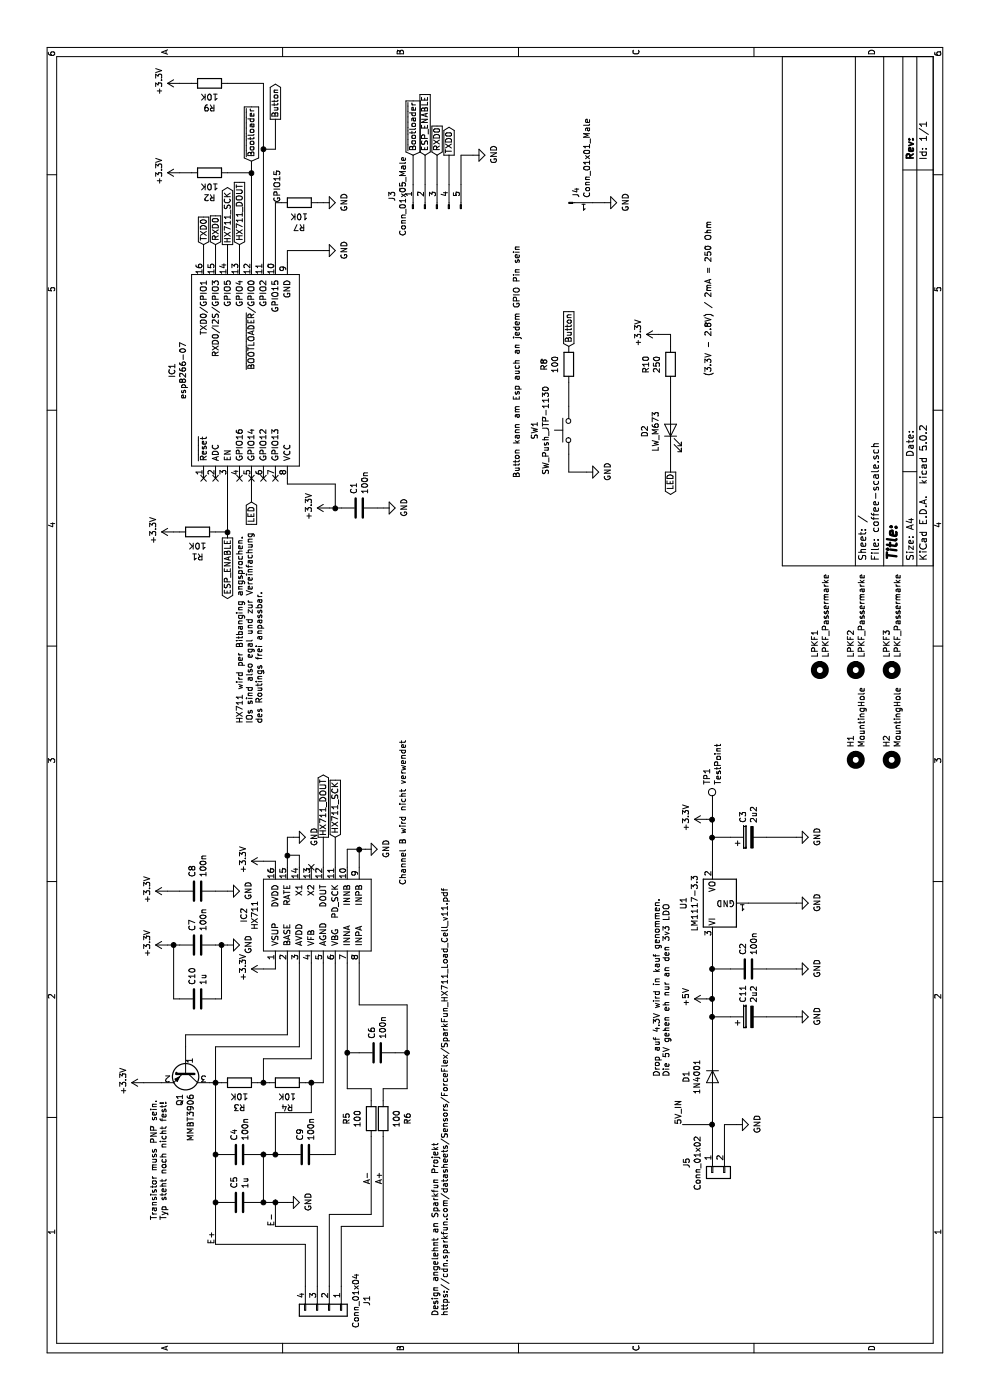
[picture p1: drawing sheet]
EESchema Schematic File Version 4
LIBS:coffee-scale-cache
EELAYER 26 0
EELAYER END
$Descr A4 11693 8268
encoding utf-8
Sheet 1 1
Title ""
Date ""
Rev ""
Comp ""
Comment1 ""
Comment2 ""
Comment3 ""
Comment4 ""
$EndDescr
$Comp
L Library:esp8266-07 IC1
U 1 1
P 8550 2050
F 0 "IC1" H 8600 2665 50  0000 C CNN
F 1 "esp8266-07" H 8600 2574 50  0000 C CNN
F 2 "Library:ESP-07_smd" H 8550 1550 50  0001 C CNN
F 3 "" H 8550 1550 50  0001 C CNN
	1    8550 2050
	1    0    0    -1  
$EndComp
$Comp
L Device:R R2
U 1 1
P 10250 1750
F 0 "R2" V 10043 1750 50  0000 C CNN
F 1 "10K" V 10134 1750 50  0000 C CNN
F 2 "Resistor_SMD:R_0805_2012Metric_Pad1.15x1.40mm_HandSolder" V 10180 1750 50  0001 C CNN
F 3 "~" H 10250 1750 50  0001 C CNN
	1    10250 1750
	1    0    0    -1  
$EndComp
$Comp
L Device:R R1
U 1 1
P 7250 1650
F 0 "R1" V 7043 1650 50  0000 C CNN
F 1 "10K" V 7134 1650 50  0000 C CNN
F 2 "Resistor_SMD:R_0805_2012Metric_Pad1.15x1.40mm_HandSolder" V 7180 1650 50  0001 C CNN
F 3 "~" H 7250 1650 50  0001 C CNN
	1    7250 1650
	1    0    0    -1  
$EndComp
$Comp
L power:+3.3V #PWR0101
U 1 1
P 11000 1500
F 0 "#PWR0101" H 11000 1350 50  0001 C CNN
F 1 "+3.3V" H 11015 1673 50  0000 C CNN
F 2 "" H 11000 1500 50  0001 C CNN
F 3 "" H 11000 1500 50  0001 C CNN
	1    11000 1500
	1    0    0    -1  
$EndComp
$Comp
L power:GND #PWR0102
U 1 1
P 9600 2700
F 0 "#PWR0102" H 9600 2450 50  0001 C CNN
F 1 "GND" H 9605 2527 50  0000 C CNN
F 2 "" H 9600 2700 50  0001 C CNN
F 3 "" H 9600 2700 50  0001 C CNN
	1    9600 2700
	1    0    0    -1  
$EndComp
$Comp
L power:GND #PWR0103
U 1 1
P 7450 3200
F 0 "#PWR0103" H 7450 2950 50  0001 C CNN
F 1 "GND" H 7455 3027 50  0000 C CNN
F 2 "" H 7450 3200 50  0001 C CNN
F 3 "" H 7450 3200 50  0001 C CNN
	1    7450 3200
	1    0    0    -1  
$EndComp
$Comp
L power:+3.3V #PWR0104
U 1 1
P 7450 2750
F 0 "#PWR0104" H 7450 2600 50  0001 C CNN
F 1 "+3.3V" H 7465 2923 50  0000 C CNN
F 2 "" H 7450 2750 50  0001 C CNN
F 3 "" H 7450 2750 50  0001 C CNN
	1    7450 2750
	1    0    0    -1  
$EndComp
$Comp
L Device:C C1
U 1 1
P 7450 3000
F 0 "C1" H 7565 3046 50  0000 L CNN
F 1 "100n" H 7565 2955 50  0000 L CNN
F 2 "Capacitor_SMD:C_0805_2012Metric_Pad1.15x1.40mm_HandSolder" H 7488 2850 50  0001 C CNN
F 3 "~" H 7450 3000 50  0001 C CNN
	1    7450 3000
	1    0    0    -1  
$EndComp
Wire Wire Line
	7450 2800 7450 2850
Wire Wire Line
	7450 3150 7450 3200
Wire Wire Line
	7450 2750 7450 2800
Connection ~ 7450 2800
Wire Wire Line
	9500 2400 9600 2400
$Comp
L power:+3.3V #PWR0105
U 1 1
P 7250 1450
F 0 "#PWR0105" H 7250 1300 50  0001 C CNN
F 1 "+3.3V" H 7265 1623 50  0000 C CNN
F 2 "" H 7250 1450 50  0001 C CNN
F 3 "" H 7250 1450 50  0001 C CNN
	1    7250 1450
	1    0    0    -1  
$EndComp
Wire Wire Line
	7700 2400 7650 2400
Wire Wire Line
	7650 2400 7650 2800
Wire Wire Line
	7650 2800 7450 2800
Text GLabel 9650 1800 2    50   Input ~ 0
RXD0
$Comp
L Regulator_Linear:LM1117-3.3 U1
U 1 1
P 4150 5950
F 0 "U1" H 4150 6192 50  0000 C CNN
F 1 "LM1117-3.3" H 4150 6101 50  0000 C CNN
F 2 "Package_TO_SOT_SMD:SOT-223-3_TabPin2" H 4150 5950 50  0001 C CNN
F 3 "http://www.ti.com/lit/ds/symlink/lm1117.pdf" H 4150 5950 50  0001 C CNN
	1    4150 5950
	1    0    0    -1  
$EndComp
$Comp
L power:+3.3V #PWR0106
U 1 1
P 4850 5900
F 0 "#PWR0106" H 4850 5750 50  0001 C CNN
F 1 "+3.3V" H 4865 6073 50  0000 C CNN
F 2 "" H 4850 5900 50  0001 C CNN
F 3 "" H 4850 5900 50  0001 C CNN
	1    4850 5900
	1    0    0    -1  
$EndComp
$Comp
L power:GND #PWR0107
U 1 1
P 4150 6650
F 0 "#PWR0107" H 4150 6400 50  0001 C CNN
F 1 "GND" H 4155 6477 50  0000 C CNN
F 2 "" H 4150 6650 50  0001 C CNN
F 3 "" H 4150 6650 50  0001 C CNN
	1    4150 6650
	1    0    0    -1  
$EndComp
$Comp
L power:+5V #PWR0108
U 1 1
P 3350 5900
F 0 "#PWR0108" H 3350 5750 50  0001 C CNN
F 1 "+5V" H 3365 6073 50  0000 C CNN
F 2 "" H 3350 5900 50  0001 C CNN
F 3 "" H 3350 5900 50  0001 C CNN
	1    3350 5900
	1    0    0    -1  
$EndComp
Wire Wire Line
	4450 5950 4700 5950
Wire Wire Line
	4850 5950 4850 5900
Wire Wire Line
	3350 5950 3350 5900
$Comp
L Device:CP C3
U 1 1
P 4700 6250
F 0 "C3" H 4818 6296 50  0000 L CNN
F 1 "2u2" H 4818 6205 50  0000 L CNN
F 2 "Capacitor_SMD:CP_Elec_4x5.4" H 4738 6100 50  0001 C CNN
F 3 "~" H 4700 6250 50  0001 C CNN
	1    4700 6250
	1    0    0    -1  
$EndComp
Wire Wire Line
	4700 6100 4700 5950
Connection ~ 4700 5950
Wire Wire Line
	4700 5950 4850 5950
$Comp
L Device:C C2
U 1 1
P 3600 6250
F 0 "C2" H 3715 6296 50  0000 L CNN
F 1 "100n" H 3715 6205 50  0000 L CNN
F 2 "Capacitor_SMD:C_0805_2012Metric_Pad1.15x1.40mm_HandSolder" H 3638 6100 50  0001 C CNN
F 3 "~" H 3600 6250 50  0001 C CNN
	1    3600 6250
	1    0    0    -1  
$EndComp
$Comp
L power:GND #PWR0109
U 1 1
P 3600 6650
F 0 "#PWR0109" H 3600 6400 50  0001 C CNN
F 1 "GND" H 3605 6477 50  0000 C CNN
F 2 "" H 3600 6650 50  0001 C CNN
F 3 "" H 3600 6650 50  0001 C CNN
	1    3600 6650
	1    0    0    -1  
$EndComp
$Comp
L power:GND #PWR0110
U 1 1
P 4700 6650
F 0 "#PWR0110" H 4700 6400 50  0001 C CNN
F 1 "GND" H 4705 6477 50  0000 C CNN
F 2 "" H 4700 6650 50  0001 C CNN
F 3 "" H 4700 6650 50  0001 C CNN
	1    4700 6650
	1    0    0    -1  
$EndComp
Wire Wire Line
	4150 6250 4150 6650
Wire Wire Line
	4700 6400 4700 6650
$Comp
L Connector:Conn_01x05_Male J3
U 1 1
P 9950 3650
F 0 "J3" H 10056 4028 50  0000 C CNN
F 1 "Conn_01x05_Male" H 10056 3937 50  0000 C CNN
F 2 "Connector_PinHeader_2.54mm:PinHeader_1x05_P2.54mm_Vertical" H 9950 3650 50  0001 C CNN
F 3 "~" H 9950 3650 50  0001 C CNN
	1    9950 3650
	1    0    0    -1  
$EndComp
Text GLabel 10400 3450 2    50   Input ~ 0
~Bootloader
Wire Wire Line
	10150 3450 10400 3450
Text GLabel 10400 3550 2    50   Input ~ 0
ESP_ENABLE
Text GLabel 10400 3650 2    50   Input ~ 0
RXD0
Text GLabel 10400 3750 2    50   Output ~ 0
TXD0
$Comp
L power:GND #PWR0125
U 1 1
P 10400 3950
F 0 "#PWR0125" H 10400 3700 50  0001 C CNN
F 1 "GND" H 10405 3777 50  0000 C CNN
F 2 "" H 10400 3950 50  0001 C CNN
F 3 "" H 10400 3950 50  0001 C CNN
	1    10400 3950
	1    0    0    -1  
$EndComp
Wire Wire Line
	10400 3550 10150 3550
Wire Wire Line
	10150 3650 10400 3650
Wire Wire Line
	10400 3750 10150 3750
Wire Wire Line
	10150 3850 10400 3850
Wire Wire Line
	10400 3850 10400 3950
Text GLabel 10350 2100 2    50   Input ~ 0
~Bootloader
Text GLabel 7200 1900 0    50   Output ~ 0
ESP_ENABLE
Text GLabel 9650 1700 2    50   Input ~ 0
TXD0
Wire Wire Line
	7200 1900 7250 1900
Wire Wire Line
	7250 1800 7250 1900
Connection ~ 7250 1900
Wire Wire Line
	7250 1900 7700 1900
Wire Wire Line
	9650 1700 9500 1700
Wire Wire Line
	10250 1900 10250 2100
Wire Wire Line
	10250 2100 10350 2100
Wire Wire Line
	9500 2300 10000 2300
Wire Wire Line
	7250 1450 7250 1500
$Comp
L power:GND #PWR0128
U 1 1
P 10000 5050
F 0 "#PWR0128" H 10000 4800 50  0001 C CNN
F 1 "GND" H 10005 4877 50  0000 C CNN
F 2 "" H 10000 5050 50  0001 C CNN
F 3 "" H 10000 5050 50  0001 C CNN
	1    10000 5050
	1    0    0    -1  
$EndComp
$Comp
L Connector:Conn_01x01_Male J4
U 1 1
P 10000 4750
F 0 "J4" V 10060 4790 50  0000 L CNN
F 1 "Conn_01x01_Male" V 10151 4790 50  0000 L CNN
F 2 "Connector_Wire:SolderWirePad_1x01_Drill1.2mm" H 10000 4750 50  0001 C CNN
F 3 "~" H 10000 4750 50  0001 C CNN
	1    10000 4750
	0    1    1    0   
$EndComp
Wire Wire Line
	10000 4950 10000 5050
$Comp
L Device:R R7
U 1 1
P 10000 2500
F 0 "R7" V 9793 2500 50  0000 C CNN
F 1 "10K" V 9884 2500 50  0000 C CNN
F 2 "Resistor_SMD:R_0805_2012Metric_Pad1.15x1.40mm_HandSolder" V 9930 2500 50  0001 C CNN
F 3 "~" H 10000 2500 50  0001 C CNN
	1    10000 2500
	1    0    0    -1  
$EndComp
$Comp
L power:GND #PWR01
U 1 1
P 10000 2700
F 0 "#PWR01" H 10000 2450 50  0001 C CNN
F 1 "GND" H 10005 2527 50  0000 C CNN
F 2 "" H 10000 2700 50  0001 C CNN
F 3 "" H 10000 2700 50  0001 C CNN
	1    10000 2700
	1    0    0    -1  
$EndComp
Wire Wire Line
	9600 2400 9600 2700
Wire Wire Line
	10000 2650 10000 2700
Wire Wire Line
	10000 2350 10000 2300
$Comp
L Library:SW_Push_JTP-1130 SW1
U 1 1
P 8100 4750
F 0 "SW1" H 8100 5035 50  0000 C CNN
F 1 "SW_Push_JTP-1130" H 8100 4944 50  0000 C CNN
F 2 "Library:SW_SPST_JTP-1130" H 8100 4950 50  0001 C CNN
F 3 "${KIPRJMOD}/../library/JTP-SERIE_switch.pdf" H 8100 4600 50  0001 C CNN
	1    8100 4750
	1    0    0    -1  
$EndComp
$Comp
L power:GND #PWR0112
U 1 1
P 7750 4900
F 0 "#PWR0112" H 7750 4650 50  0001 C CNN
F 1 "GND" H 7755 4727 50  0000 C CNN
F 2 "" H 7750 4900 50  0001 C CNN
F 3 "" H 7750 4900 50  0001 C CNN
	1    7750 4900
	1    0    0    -1  
$EndComp
Wire Wire Line
	7900 4750 7750 4750
Wire Wire Line
	7750 4750 7750 4900
$Comp
L Library:HX711 IC2
U 1 1
P 4050 2650
F 0 "IC2" H 4050 3265 50  0000 C CNN
F 1 "HX711" H 4050 3174 50  0000 C CNN
F 2 "Package_SO:SOP-16_4.4x10.4mm_P1.27mm" H 4050 2050 50  0001 C CNN
F 3 "${KIPRJMOD}/library/documentation/HX711.pdf" H 4050 1950 50  0001 C CNN
	1    4050 2650
	1    0    0    -1  
$EndComp
$Comp
L Device:C C7
U 1 1
P 3800 1650
F 0 "C7" H 3915 1696 50  0000 L CNN
F 1 "100n" H 3915 1605 50  0000 L CNN
F 2 "Capacitor_SMD:C_0805_2012Metric_Pad1.15x1.40mm_HandSolder" H 3838 1500 50  0001 C CNN
F 3 "~" H 3800 1650 50  0001 C CNN
	1    3800 1650
	1    0    0    -1  
$EndComp
$Comp
L Device:C C8
U 1 1
P 4250 1650
F 0 "C8" H 4365 1696 50  0000 L CNN
F 1 "100n" H 4365 1605 50  0000 L CNN
F 2 "Capacitor_SMD:C_0805_2012Metric_Pad1.15x1.40mm_HandSolder" H 4288 1500 50  0001 C CNN
F 3 "~" H 4250 1650 50  0001 C CNN
	1    4250 1650
	1    0    0    -1  
$EndComp
$Comp
L power:+3.3V #PWR0113
U 1 1
P 3800 1400
F 0 "#PWR0113" H 3800 1250 50  0001 C CNN
F 1 "+3.3V" H 3815 1573 50  0000 C CNN
F 2 "" H 3800 1400 50  0001 C CNN
F 3 "" H 3800 1400 50  0001 C CNN
	1    3800 1400
	1    0    0    -1  
$EndComp
$Comp
L power:+3.3V #PWR0114
U 1 1
P 4250 1400
F 0 "#PWR0114" H 4250 1250 50  0001 C CNN
F 1 "+3.3V" H 4265 1573 50  0000 C CNN
F 2 "" H 4250 1400 50  0001 C CNN
F 3 "" H 4250 1400 50  0001 C CNN
	1    4250 1400
	1    0    0    -1  
$EndComp
$Comp
L power:GND #PWR0115
U 1 1
P 4250 1900
F 0 "#PWR0115" H 4250 1650 50  0001 C CNN
F 1 "GND" H 4255 1727 50  0000 C CNN
F 2 "" H 4250 1900 50  0001 C CNN
F 3 "" H 4250 1900 50  0001 C CNN
	1    4250 1900
	1    0    0    -1  
$EndComp
$Comp
L power:GND #PWR0116
U 1 1
P 3800 1900
F 0 "#PWR0116" H 3800 1650 50  0001 C CNN
F 1 "GND" H 3805 1727 50  0000 C CNN
F 2 "" H 3800 1900 50  0001 C CNN
F 3 "" H 3800 1900 50  0001 C CNN
	1    3800 1900
	1    0    0    -1  
$EndComp
Wire Wire Line
	3800 1800 3800 1850
Wire Wire Line
	4250 1900 4250 1800
Wire Wire Line
	4500 2300 4450 2300
Wire Wire Line
	3650 2300 3600 2300
$Comp
L Transistor_BJT:MMBT3906 Q1
U 1 1
P 2750 1550
F 0 "Q1" H 2940 1504 50  0000 L CNN
F 1 "MMBT3906" H 2940 1595 50  0000 L CNN
F 2 "Package_TO_SOT_SMD:SOT-23" H 2950 1475 50  0001 L CIN
F 3 "https://www.fairchildsemi.com/datasheets/2N/2N3906.pdf" H 2750 1550 50  0001 L CNN
	1    2750 1550
	-1   0    0    1   
$EndComp
$Comp
L power:+3.3V #PWR0117
U 1 1
P 2650 1200
F 0 "#PWR0117" H 2650 1050 50  0001 C CNN
F 1 "+3.3V" H 2665 1373 50  0000 C CNN
F 2 "" H 2650 1200 50  0001 C CNN
F 3 "" H 2650 1200 50  0001 C CNN
	1    2650 1200
	1    0    0    -1  
$EndComp
Wire Wire Line
	2650 1350 2650 1200
$Comp
L Device:R R3
U 1 1
P 2650 2000
F 0 "R3" V 2443 2000 50  0000 C CNN
F 1 "10K" V 2534 2000 50  0000 C CNN
F 2 "Resistor_SMD:R_0805_2012Metric_Pad1.15x1.40mm_HandSolder" V 2580 2000 50  0001 C CNN
F 3 "~" H 2650 2000 50  0001 C CNN
	1    2650 2000
	1    0    0    -1  
$EndComp
$Comp
L Device:R R4
U 1 1
P 2650 2400
F 0 "R4" V 2443 2400 50  0000 C CNN
F 1 "10K" V 2534 2400 50  0000 C CNN
F 2 "Resistor_SMD:R_0805_2012Metric_Pad1.15x1.40mm_HandSolder" V 2580 2400 50  0001 C CNN
F 3 "~" H 2650 2400 50  0001 C CNN
	1    2650 2400
	1    0    0    -1  
$EndComp
Wire Wire Line
	2950 1550 3050 1550
Wire Wire Line
	2650 1750 2650 1800
Wire Wire Line
	2650 2150 2650 2200
Connection ~ 2650 1800
Wire Wire Line
	2650 1800 2650 1850
Wire Wire Line
	2650 2200 2850 2200
Connection ~ 2650 2200
Wire Wire Line
	2650 2200 2650 2250
Wire Wire Line
	2650 2600 2650 2550
$Comp
L Device:C C6
U 1 1
P 2900 3150
F 0 "C6" H 3015 3196 50  0000 L CNN
F 1 "100n" H 3015 3105 50  0000 L CNN
F 2 "Capacitor_SMD:C_0805_2012Metric_Pad1.15x1.40mm_HandSolder" H 2938 3000 50  0001 C CNN
F 3 "~" H 2900 3150 50  0001 C CNN
	1    2900 3150
	1    0    0    -1  
$EndComp
$Comp
L Device:C C4
U 1 1
P 2050 2000
F 0 "C4" H 2165 2046 50  0000 L CNN
F 1 "100n" H 2165 1955 50  0000 L CNN
F 2 "Capacitor_SMD:C_0805_2012Metric_Pad1.15x1.40mm_HandSolder" H 2088 1850 50  0001 C CNN
F 3 "~" H 2050 2000 50  0001 C CNN
	1    2050 2000
	1    0    0    -1  
$EndComp
Wire Wire Line
	2650 1800 2050 1800
Wire Wire Line
	2050 1800 2050 1850
Wire Wire Line
	2050 2300 2400 2300
Wire Wire Line
	2400 2600 2650 2600
Connection ~ 2650 2600
$Comp
L power:GND #PWR0118
U 1 1
P 1650 2400
F 0 "#PWR0118" H 1650 2150 50  0001 C CNN
F 1 "GND" H 1655 2227 50  0000 C CNN
F 2 "" H 1650 2400 50  0001 C CNN
F 3 "" H 1650 2400 50  0001 C CNN
	1    1650 2400
	1    0    0    -1  
$EndComp
Wire Wire Line
	3800 1400 3800 1450
Wire Wire Line
	4250 1400 4250 1500
$Comp
L power:+3.3V #PWR0119
U 1 1
P 3600 2200
F 0 "#PWR0119" H 3600 2050 50  0001 C CNN
F 1 "+3.3V" H 3615 2373 50  0000 C CNN
F 2 "" H 3600 2200 50  0001 C CNN
F 3 "" H 3600 2200 50  0001 C CNN
	1    3600 2200
	1    0    0    -1  
$EndComp
$Comp
L power:+3.3V #PWR0120
U 1 1
P 4500 2200
F 0 "#PWR0120" H 4500 2050 50  0001 C CNN
F 1 "+3.3V" H 4515 2373 50  0000 C CNN
F 2 "" H 4500 2200 50  0001 C CNN
F 3 "" H 4500 2200 50  0001 C CNN
	1    4500 2200
	1    0    0    -1  
$EndComp
Wire Wire Line
	4500 2200 4500 2300
Wire Wire Line
	3600 2200 3600 2300
Wire Wire Line
	2650 2700 2650 2600
Wire Wire Line
	2850 2600 2850 2200
Wire Wire Line
	2950 2500 2950 1800
Wire Wire Line
	3050 1550 3050 2400
Wire Wire Line
	2650 1800 2950 1800
Wire Wire Line
	2050 2800 2050 2700
Wire Wire Line
	2900 2900 2900 3000
Wire Wire Line
	3300 3000 3300 3400
Wire Wire Line
	3300 3400 2900 3400
Wire Wire Line
	2900 3400 2900 3300
$Comp
L power:GND #PWR0121
U 1 1
P 4600 3050
F 0 "#PWR0121" H 4600 2800 50  0001 C CNN
F 1 "GND" H 4605 2877 50  0000 C CNN
F 2 "" H 4600 3050 50  0001 C CNN
F 3 "" H 4600 3050 50  0001 C CNN
	1    4600 3050
	1    0    0    -1  
$EndComp
Wire Wire Line
	4450 3000 4600 3000
Wire Wire Line
	4600 3000 4600 3050
Wire Wire Line
	4450 2900 4600 2900
Wire Wire Line
	4600 2900 4600 3000
Connection ~ 4600 3000
NoConn ~ 4450 2600
$Comp
L power:GND #PWR0122
U 1 1
P 4700 2450
F 0 "#PWR0122" H 4700 2200 50  0001 C CNN
F 1 "GND" H 4705 2277 50  0000 C CNN
F 2 "" H 4700 2450 50  0001 C CNN
F 3 "" H 4700 2450 50  0001 C CNN
	1    4700 2450
	1    0    0    -1  
$EndComp
Wire Wire Line
	4450 2400 4550 2400
Wire Wire Line
	4700 2400 4700 2450
Wire Wire Line
	4450 2500 4550 2500
Wire Wire Line
	4550 2500 4550 2400
Connection ~ 4550 2400
Wire Wire Line
	4550 2400 4700 2400
Text GLabel 4700 2800 2    50   Input ~ 0
HX711_SCK
Text GLabel 9650 1900 2    50   Output ~ 0
HX711_SCK
Wire Wire Line
	4700 2800 4450 2800
Text GLabel 4700 2700 2    50   Output ~ 0
HX711_DOUT
Wire Wire Line
	4450 2700 4700 2700
Text GLabel 9650 2000 2    50   Input ~ 0
HX711_DOUT
Text Notes 1500 1400 0    50   ~ 0
Transistor muss PNP sein.\nTyp steht noch nicht fest!
Text Notes 4300 3400 0    50   ~ 0
Channel B wird nicht verwendet
Text Notes 700  3750 0    50   ~ 0
Design angelehnt an Sparkfun Projekt\nhttps://cdn.sparkfun.com/datasheets/Sensors/ForceFlex/SparkFun_HX711_Load_Cell_v11.pdf
$Comp
L Device:C C10
U 1 1
P 3350 1650
F 0 "C10" H 3465 1696 50  0000 L CNN
F 1 "1u" H 3465 1605 50  0000 L CNN
F 2 "Capacitor_SMD:C_0805_2012Metric_Pad1.15x1.40mm_HandSolder" H 3388 1500 50  0001 C CNN
F 3 "~" H 3350 1650 50  0001 C CNN
	1    3350 1650
	1    0    0    -1  
$EndComp
Wire Wire Line
	3800 1450 3350 1450
Wire Wire Line
	3350 1450 3350 1500
Connection ~ 3800 1450
Wire Wire Line
	3800 1450 3800 1500
Wire Wire Line
	3350 1800 3350 1850
Wire Wire Line
	3350 1850 3800 1850
Connection ~ 3800 1850
Wire Wire Line
	3800 1850 3800 1900
$Comp
L Device:C C5
U 1 1
P 1650 2000
F 0 "C5" H 1765 2046 50  0000 L CNN
F 1 "1u" H 1765 1955 50  0000 L CNN
F 2 "Capacitor_SMD:C_0805_2012Metric_Pad1.15x1.40mm_HandSolder" H 1688 1850 50  0001 C CNN
F 3 "~" H 1650 2000 50  0001 C CNN
	1    1650 2000
	1    0    0    -1  
$EndComp
$Comp
L Device:C C9
U 1 1
P 2050 2550
F 0 "C9" H 2165 2596 50  0000 L CNN
F 1 "100n" H 2165 2505 50  0000 L CNN
F 2 "Capacitor_SMD:C_0805_2012Metric_Pad1.15x1.40mm_HandSolder" H 2088 2400 50  0001 C CNN
F 3 "~" H 2050 2550 50  0001 C CNN
	1    2050 2550
	1    0    0    -1  
$EndComp
Connection ~ 2050 2300
Wire Wire Line
	2050 2300 2050 2400
Wire Wire Line
	2400 2300 2400 2600
Wire Wire Line
	2050 2150 2050 2200
Wire Wire Line
	1650 1850 1650 1800
Wire Wire Line
	1650 1800 2050 1800
Connection ~ 2050 1800
Wire Wire Line
	1650 2150 1650 2200
Wire Wire Line
	2050 2200 1650 2200
Connection ~ 2050 2200
Wire Wire Line
	2050 2200 2050 2300
Connection ~ 1650 2200
Wire Wire Line
	1650 2200 1650 2300
$Comp
L Device:R R5
U 1 1
P 2350 3100
F 0 "R5" V 2143 3100 50  0000 C CNN
F 1 "100" V 2234 3100 50  0000 C CNN
F 2 "Resistor_SMD:R_0805_2012Metric_Pad1.15x1.40mm_HandSolder" V 2280 3100 50  0001 C CNN
F 3 "~" H 2350 3100 50  0001 C CNN
	1    2350 3100
	0    1    1    0   
$EndComp
$Comp
L Device:R R6
U 1 1
P 2350 3200
F 0 "R6" V 2143 3200 50  0000 C CNN
F 1 "100" V 2234 3200 50  0000 C CNN
F 2 "Resistor_SMD:R_0805_2012Metric_Pad1.15x1.40mm_HandSolder" V 2280 3200 50  0001 C CNN
F 3 "~" H 2350 3200 50  0001 C CNN
	1    2350 3200
	0    -1   -1   0   
$EndComp
Wire Wire Line
	2900 2900 2600 2900
Wire Wire Line
	2600 2900 2600 3100
Wire Wire Line
	2600 3100 2500 3100
Wire Wire Line
	2500 3200 2600 3200
Wire Wire Line
	2600 3200 2600 3400
Wire Wire Line
	2600 3400 2900 3400
Connection ~ 2900 3400
$Comp
L Diode:1N4001 D1
U 1 1
P 2700 5950
F 0 "D1" H 2700 5734 50  0000 C CNN
F 1 "1N4001" H 2700 5825 50  0000 C CNN
F 2 "Diode_SMD:D_MELF_Handsoldering" H 2700 5775 50  0001 C CNN
F 3 "http://www.vishay.com/docs/88503/1n4001.pdf" H 2700 5950 50  0001 C CNN
	1    2700 5950
	-1   0    0    1   
$EndComp
Wire Wire Line
	3350 5950 3200 5950
Connection ~ 3350 5950
$Comp
L Library:LPKF_Passermarke LPKF1
U 1 1
P 6100 6850
F 0 "LPKF1" H 6200 6896 50  0000 L CNN
F 1 "LPKF_Passermarke" H 6200 6805 50  0000 L CNN
F 2 "Library:LPKF_Passermarke_Pad_D1.5mm" H 6000 6750 50  0001 C CNN
F 3 "~" H 6100 6850 50  0001 C CNN
	1    6100 6850
	1    0    0    -1  
$EndComp
$Comp
L Library:LPKF_Passermarke LPKF2
U 1 1
P 6100 7150
F 0 "LPKF2" H 6200 7196 50  0000 L CNN
F 1 "LPKF_Passermarke" H 6200 7105 50  0000 L CNN
F 2 "Library:LPKF_Passermarke_Pad_D1.5mm" H 6000 7050 50  0001 C CNN
F 3 "~" H 6100 7150 50  0001 C CNN
	1    6100 7150
	1    0    0    -1  
$EndComp
$Comp
L Library:LPKF_Passermarke LPKF3
U 1 1
P 6100 7450
F 0 "LPKF3" H 6200 7496 50  0000 L CNN
F 1 "LPKF_Passermarke" H 6200 7405 50  0000 L CNN
F 2 "Library:LPKF_Passermarke_Pad_D1.5mm" H 6000 7350 50  0001 C CNN
F 3 "~" H 6100 7450 50  0001 C CNN
	1    6100 7450
	1    0    0    -1  
$EndComp
$Comp
L Mechanical:MountingHole H1
U 1 1
P 5350 7150
F 0 "H1" H 5450 7196 50  0000 L CNN
F 1 "MountingHole" H 5450 7105 50  0000 L CNN
F 2 "MountingHole:MountingHole_5.5mm" H 5350 7150 50  0001 C CNN
F 3 "~" H 5350 7150 50  0001 C CNN
	1    5350 7150
	1    0    0    -1  
$EndComp
$Comp
L Mechanical:MountingHole H2
U 1 1
P 5350 7450
F 0 "H2" H 5450 7496 50  0000 L CNN
F 1 "MountingHole" H 5450 7405 50  0000 L CNN
F 2 "MountingHole:MountingHole_5.5mm" H 5350 7450 50  0001 C CNN
F 3 "~" H 5350 7450 50  0001 C CNN
	1    5350 7450
	1    0    0    -1  
$EndComp
$Comp
L Connector_Generic:Conn_01x04 J1
U 1 1
P 750 2750
F 0 "J1" H 670 3067 50  0000 C CNN
F 1 "Conn_01x04" H 670 2976 50  0000 C CNN
F 2 "Connector_PinHeader_2.54mm:PinHeader_1x04_P2.54mm_Horizontal" H 750 2750 50  0001 C CNN
F 3 "~" H 750 2750 50  0001 C CNN
	1    750  2750
	-1   0    0    1   
$EndComp
Wire Wire Line
	1650 1800 1300 1800
Wire Wire Line
	1300 1800 1300 2550
Wire Wire Line
	1300 2550 950  2550
Connection ~ 1650 1800
Wire Wire Line
	950  2650 1450 2650
Wire Wire Line
	1450 2650 1450 2300
Wire Wire Line
	1450 2300 1650 2300
Connection ~ 1650 2300
Wire Wire Line
	1650 2300 1650 2400
Wire Wire Line
	2200 3100 1550 3100
Wire Wire Line
	1550 3100 1550 2750
Wire Wire Line
	1550 2750 950  2750
Wire Wire Line
	2200 3200 1450 3200
Wire Wire Line
	1450 3200 1450 2850
Wire Wire Line
	1450 2850 950  2850
$Comp
L Connector_Generic:Conn_01x02 J5
U 1 1
P 1900 5950
F 0 "J5" H 1820 6167 50  0000 C CNN
F 1 "Conn_01x02" H 1820 6076 50  0000 C CNN
F 2 "Connector_PinHeader_2.54mm:PinHeader_1x02_P2.54mm_Horizontal" H 1900 5950 50  0001 C CNN
F 3 "~" H 1900 5950 50  0001 C CNN
	1    1900 5950
	-1   0    0    -1  
$EndComp
$Comp
L power:GND #PWR0123
U 1 1
P 2300 6150
F 0 "#PWR0123" H 2300 5900 50  0001 C CNN
F 1 "GND" H 2305 5977 50  0000 C CNN
F 2 "" H 2300 6150 50  0001 C CNN
F 3 "" H 2300 6150 50  0001 C CNN
	1    2300 6150
	1    0    0    -1  
$EndComp
Wire Wire Line
	2300 6150 2300 6050
Wire Wire Line
	2300 6050 2100 6050
Wire Wire Line
	9500 1800 9650 1800
Wire Wire Line
	10250 2100 9500 2100
Connection ~ 10250 2100
$Comp
L Device:R R9
U 1 1
P 11000 1750
F 0 "R9" V 10793 1750 50  0000 C CNN
F 1 "10K" V 10884 1750 50  0000 C CNN
F 2 "Resistor_SMD:R_0805_2012Metric_Pad1.15x1.40mm_HandSolder" V 10930 1750 50  0001 C CNN
F 3 "~" H 11000 1750 50  0001 C CNN
	1    11000 1750
	1    0    0    -1  
$EndComp
$Comp
L power:+3.3V #PWR0124
U 1 1
P 10250 1500
F 0 "#PWR0124" H 10250 1350 50  0001 C CNN
F 1 "+3.3V" H 10265 1673 50  0000 C CNN
F 2 "" H 10250 1500 50  0001 C CNN
F 3 "" H 10250 1500 50  0001 C CNN
	1    10250 1500
	1    0    0    -1  
$EndComp
Wire Wire Line
	10250 1500 10250 1600
Wire Wire Line
	11000 1900 11000 2200
Wire Wire Line
	11000 2200 10450 2200
Wire Wire Line
	11000 1500 11000 1600
Text Notes 5650 2200 0    50   ~ 0
HX711 wird per Bitbanging angsprochen. \nIOs sind also egal und zur Vereinfachung \ndes Routings frei anpassbar.
Wire Wire Line
	3650 2400 3050 2400
Wire Wire Line
	2950 2500 3650 2500
Wire Wire Line
	3650 2600 2850 2600
Wire Wire Line
	2650 2700 3650 2700
Wire Wire Line
	3650 2800 2050 2800
Wire Wire Line
	3650 2900 2900 2900
Connection ~ 2900 2900
Wire Wire Line
	3300 3000 3650 3000
Text Notes 2700 5600 0    50   ~ 0
Drop auf 4.3V wird in kauf genommen.\nDie 5V gehen eh nur an den 3v3 LDO
Wire Wire Line
	3350 5950 3600 5950
Wire Wire Line
	3600 6100 3600 5950
Connection ~ 3600 5950
Wire Wire Line
	3600 5950 3850 5950
Wire Wire Line
	3600 6400 3600 6650
$Comp
L Device:CP C11
U 1 1
P 3200 6250
F 0 "C11" H 3318 6296 50  0000 L CNN
F 1 "2u2" H 3318 6205 50  0000 L CNN
F 2 "Capacitor_SMD:CP_Elec_4x5.4" H 3238 6100 50  0001 C CNN
F 3 "~" H 3200 6250 50  0001 C CNN
	1    3200 6250
	1    0    0    -1  
$EndComp
Wire Wire Line
	3200 6100 3200 5950
Connection ~ 3200 5950
Wire Wire Line
	3200 5950 2850 5950
$Comp
L power:GND #PWR0126
U 1 1
P 3200 6650
F 0 "#PWR0126" H 3200 6400 50  0001 C CNN
F 1 "GND" H 3205 6477 50  0000 C CNN
F 2 "" H 3200 6650 50  0001 C CNN
F 3 "" H 3200 6650 50  0001 C CNN
	1    3200 6650
	1    0    0    -1  
$EndComp
Wire Wire Line
	3200 6400 3200 6650
$Comp
L Device:R R8
U 1 1
P 8650 4750
F 0 "R8" V 8443 4750 50  0000 C CNN
F 1 "100" V 8534 4750 50  0000 C CNN
F 2 "Resistor_SMD:R_0805_2012Metric_Pad1.15x1.40mm_HandSolder" V 8580 4750 50  0001 C CNN
F 3 "~" H 8650 4750 50  0001 C CNN
	1    8650 4750
	0    1    1    0   
$EndComp
Wire Wire Line
	8300 4750 8500 4750
Text GLabel 8800 4750 2    50   Input ~ 0
Button
Text GLabel 10700 2300 2    50   Output ~ 0
Button
Text Notes 7700 4350 0    50   ~ 0
Button kann am Esp auch an jedem GPIO Pin sein
Wire Wire Line
	9650 1900 9500 1900
Wire Wire Line
	9500 2000 9650 2000
Connection ~ 10450 2200
Wire Wire Line
	10450 2200 9500 2200
Wire Wire Line
	10700 2300 10450 2300
Wire Wire Line
	10450 2300 10450 2200
Text Label 10000 2350 0    50   ~ 0
GPIO15
NoConn ~ 7700 1700
NoConn ~ 7700 1800
NoConn ~ 7700 2000
NoConn ~ 7700 2100
NoConn ~ 7700 2200
NoConn ~ 7700 2300
Text Label 2300 5700 0    50   ~ 0
5V_IN
$Comp
L Connector:TestPoint TP1
U 1 1
P 4950 5950
F 0 "TP1" V 4904 6138 50  0000 L CNN
F 1 "TestPoint" V 4995 6138 50  0000 L CNN
F 2 "TestPoint:TestPoint_THTPad_D2.0mm_Drill1.0mm" H 5150 5950 50  0001 C CNN
F 3 "~" H 5150 5950 50  0001 C CNN
	1    4950 5950
	0    1    1    0   
$EndComp
Wire Wire Line
	4950 5950 4850 5950
Connection ~ 4850 5950
Wire Wire Line
	2100 5950 2300 5950
Wire Wire Line
	2300 5700 2300 5950
Connection ~ 2300 5950
Wire Wire Line
	2300 5950 2550 5950
Text Label 1300 1800 0    50   ~ 0
E+
Text Label 1450 2300 0    50   ~ 0
E-
$Comp
L Device:R R10
U 1 1
P 8650 5600
F 0 "R10" V 8443 5600 50  0000 C CNN
F 1 "250" V 8534 5600 50  0000 C CNN
F 2 "Resistor_SMD:R_0805_2012Metric_Pad1.15x1.40mm_HandSolder" V 8580 5600 50  0001 C CNN
F 3 "~" H 8650 5600 50  0001 C CNN
	1    8650 5600
	0    1    1    0   
$EndComp
Text Notes 8550 5950 0    50   ~ 0
(3.3V - 2.8V) / 2mA = 250 Ohm
$Comp
L Library:LW_M673 D2
U 1 1
P 8100 5600
F 0 "D2" H 8091 5816 50  0000 C CNN
F 1 "LW_M673" H 8091 5725 50  0000 C CNN
F 2 "Library:LW_M673" H 8100 5350 50  0001 C CNN
F 3 "~" H 8100 5700 50  0001 C CNN
	1    8100 5600
	1    0    0    -1  
$EndComp
Text GLabel 7750 5600 0    50   Output ~ 0
LED
Wire Wire Line
	7750 5600 7950 5600
Wire Wire Line
	8250 5600 8500 5600
$Comp
L power:+3.3V #PWR0111
U 1 1
P 8900 5500
F 0 "#PWR0111" H 8900 5350 50  0001 C CNN
F 1 "+3.3V" H 8915 5673 50  0000 C CNN
F 2 "" H 8900 5500 50  0001 C CNN
F 3 "" H 8900 5500 50  0001 C CNN
	1    8900 5500
	1    0    0    -1  
$EndComp
Wire Wire Line
	8900 5500 8900 5600
Wire Wire Line
	8900 5600 8800 5600
Text GLabel 7500 2100 0    50   Input ~ 0
LED
Wire Wire Line
	7700 2100 7500 2100
Text Label 1800 3100 0    50   ~ 0
A-
Text Label 1800 3200 0    50   ~ 0
A+
$EndSCHEMATC
